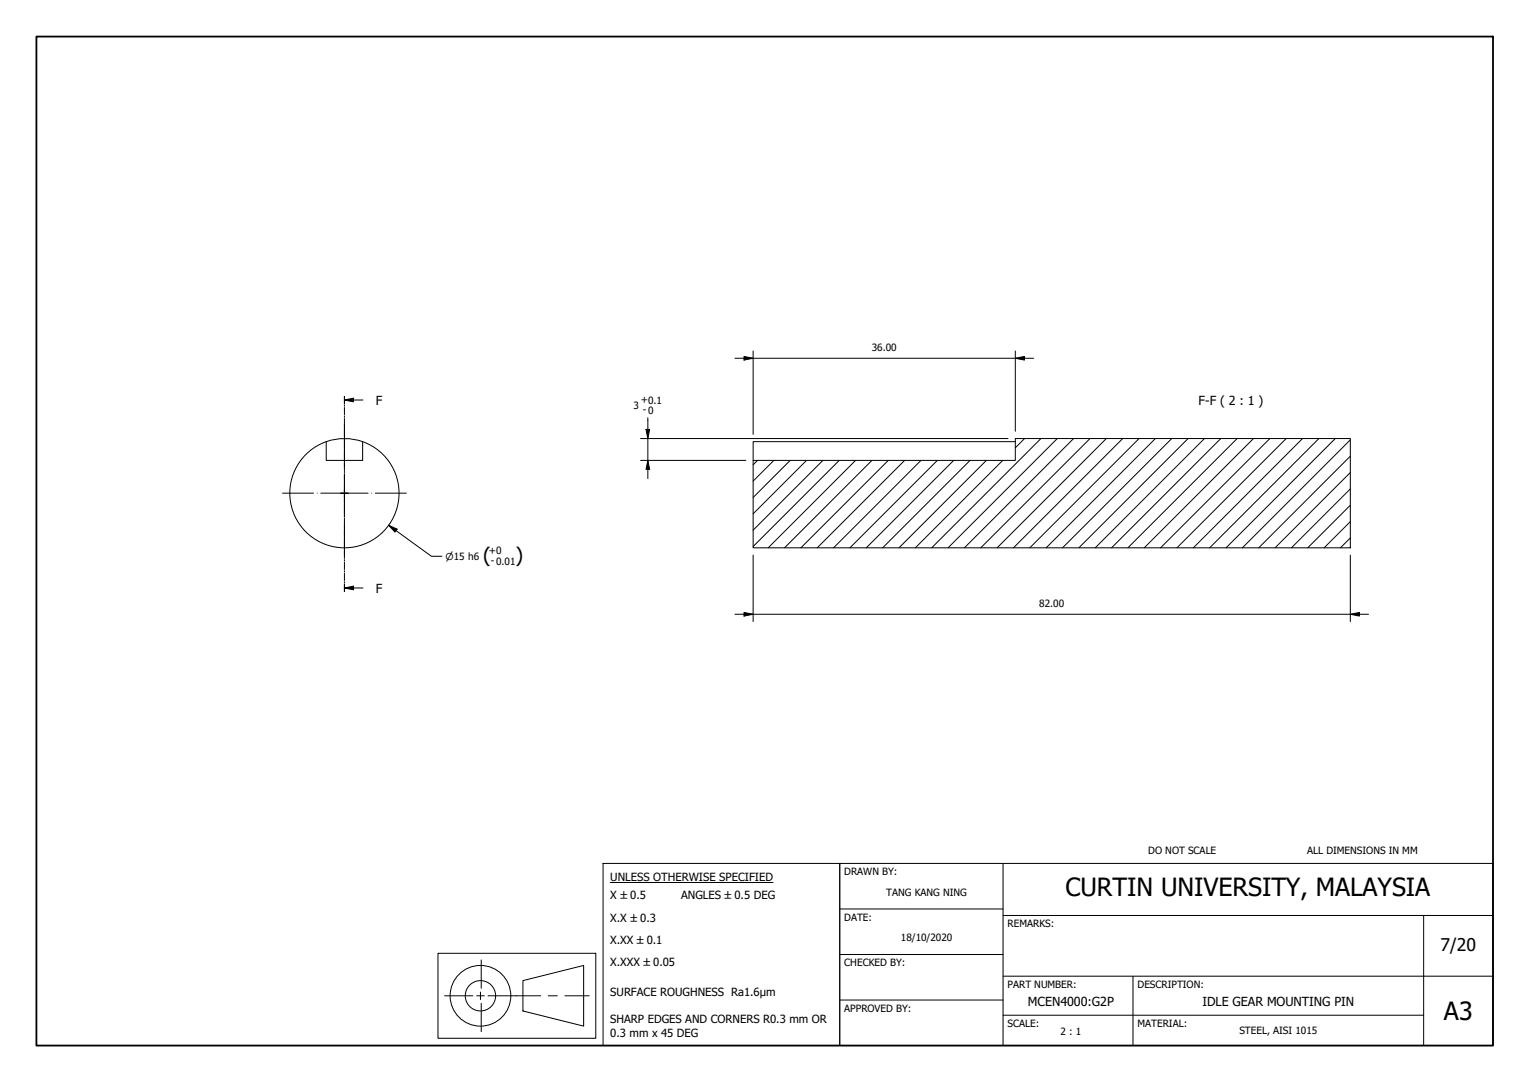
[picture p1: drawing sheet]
<svg xmlns="http://www.w3.org/2000/svg" width="420mm" height="297mm" viewBox="0 0 420 297" stroke-linecap="round" stroke-linejoin="round" font-family="sans-serif">
<!-- layer: Hatch (ISO) -->
<g fill="none" stroke="#000" stroke-width=".27">
<path d="M208 126.4l-1.2 1.2M212.5 126.4l-5.7 5.7M217 126.4l-10.2 10.2M221.5 126.4l-14.7 14.7M226 126.4l-19.2 19.1M230.5 126.4l-23.7 23.6M235 126.4l-24 24M239.4 126.4l-24 24M243.9 126.4l-24 24M248.4 126.4l-24 24M252.9 126.4l-24 24M257.4 126.4l-24 24"/>
<path d="M261.9 126.4l-24 24M266.4 126.4l-24 24M270.9 126.4l-24 24M275.4 126.4l-24 24M281.4 120.4l-2.6 2.5M285.9 120.4l-30 30M290.3 120.4l-30 30M294.8 120.4l-30 30M299.3 120.4l-30 30M303.8 120.4l-30 30M308.3 120.4l-30 30M312.8 120.4l-30 30"/>
<path d="M317.3 120.4l-30 30M321.8 120.4l-30 30M326.3 120.4l-30 30M330.8 120.4l-30 30M335.2 120.4l-30 30M339.7 120.4l-30 30M344.2 120.4l-30 30M348.7 120.4l-30 30M353.2 120.4l-30 30M357.7 120.4l-30 30M362.2 120.4l-30 30M366.7 120.4l-30 30"/>
<path d="M370.8 138.7l-11.7 11.7M370.8 134.2l-16.2 16.2M370.8 129.7l-20.7 20.7M370.8 125.2l-25.1 25.2M370.8 120.7l-29.6 29.7M370.8 147.7l-2.7 2.7M370.8 143.2l-7.2 7.2"/>
</g>
<!-- layer: Visible (ISO) -->
<path d="M89.6 121.2a15 15 0 0 0-7.1 23.1 15 15 0 0 0 24.1 0 15 15 0 0 0-7-23M89.6 121.2a15 15 0 0 1 10 .1M89.6 121.2v5.2h10v-5.2M206.8 126.4h72v-6h92v30h-164zM278.8 121.2h-72v5.2" fill="none" stroke="#000" stroke-width=".27"/>
<!-- layer: Section Line (ISO) -->
<g fill="none" stroke="#000" stroke-width=".27">
<path d="M94.6 109.8l2.5-.5v1zM94.6 108.8v2M94.6 111.1v.4M94.6 111.9v1.9M94.6 114.2v.4M94.6 114.9v2M94.6 117.2v.4M94.6 117.9v2M94.6 109.8h5.1M94.6 120.2v.4M94.6 121v2M94.6 123.3v.4"/>
<path d="M94.6 124v2M94.6 126.3v.4M94.6 127v2M94.6 129.4v.3M94.6 130.1v2M94.6 132.4v.4M94.6 133.1v2M94.6 135.4v.4M94.6 136.1v2M94.6 138.5v.3M94.6 139.2v2M94.6 141.5v.4"/>
<path d="M94.6 142.2v2M94.6 144.5v.4M94.6 145.2v2M94.6 147.6v.4M94.6 148.3v2M94.6 150.6v.4M94.6 151.3v2M94.6 153.6v.4M94.6 154.3v2M94.6 156.7v.4M94.6 157.4v2M94.6 159.7v.4"/>
<path d="M94.6 161.4l2.5-.5v1zM94.6 160.4v2M94.6 161.4h5.1"/>
</g>
<g fill="#000">
<path d="M94.6 109.8l2.5-.5v1z" fill-rule="evenodd"/>
<path d="M94.6 161.4l2.5-.5v1z" fill-rule="evenodd"/>
</g>
<!-- layer: Border (ISO) -->
<path d="M10 10h400v277h-400z" fill="none" stroke="#000" stroke-width=".5"/>
<!-- layer: Title (ISO) -->
<g fill="none" stroke="#000" stroke-width=".27">
<path d="M165.6 237h65v50h-65zM230.6 237h179.4v50h-179.4zM275.5 237v50M167.6 242.3h44.7M230.6 249.5h44.9M275.5 251.3h134.5M391 251.3v35.7M120.3 261.7h43.3v23.3h-43.3zM122.1 273.4h7.8M130.9 273.4h2.1M131.9 272.3v2.1M132.2 263.5v7.8"/>
<path d="M132.2 275.4v7.8M134 273.4h14.5M143.6 269.2l16.7-4.2v16.7l-16.7-4.2zM150.5 273.4h2.6M155.1 273.4h6.7M230.6 274.5h44.9M230.6 262h44.9M275.5 278.7h115.5M275.5 268h134.5M311.1 268v19"/>
<circle cx="131.9" cy="273.4" r="8.3"/>
<circle cx="131.9" cy="273.4" r="4.2"/>
</g>
<!-- layer: Center Mark (ISO) -->
<path d="M94.6 116.5v11.6M77.6 135.4h8.5M87.1 135.4h.1M88.1 135.4h6.5h-1M94.6 130.1v5.3v-1M94.6 136.4v-1v6.5M94.6 129.1h.1M95.6 135.4h-1h6.5M102.1 135.4h.1M103.1 135.4h8.5M94.6 142.9h.1M94.6 143.9v8.5" fill="none" stroke="#000" stroke-width=".27"/>
<!-- layer: Dimension (ISO) -->
<g fill="none" stroke="#000" stroke-width=".27">
<path d="M201.8 98.4h82M204.3 97.9l2.5 .5-2.5 .5zM206.8 96.4v22.8M278.8 98.4l2.5-.5v1zM278.8 96.4v22M177.4 117.9h1l-.5 2.5zM177.9 114.7v16.7M175.9 126.4h28.9M175.9 120.4h100.9M177.9 126.4l.5 2.5h-1zM106.7 144.2l2.3 1.1-.5 .8zM106.7 144.2l11.8 8.5h2.9"/>
<path d="M206.8 152.4v18.2M370.8 152.4v18.2M201.8 168.6h174M204.3 168.1l2.5 .5-2.5 .5zM370.8 168.6l2.5-.5v1z"/>
</g>
<g fill="#000">
<path d="M204.3 97.9l2.5 .5-2.5 .5z" fill-rule="evenodd"/>
<path d="M278.8 98.4l2.5-.5v1z" fill-rule="evenodd"/>
<path d="M177.4 117.9h1l-.5 2.5z" fill-rule="evenodd"/>
<path d="M177.9 126.4l.5 2.5h-1z" fill-rule="evenodd"/>
<path d="M106.7 144.2l2.3 1.1-.5 .8z" fill-rule="evenodd"/>
<path d="M204.3 168.1l2.5 .5-2.5 .5z" fill-rule="evenodd"/>
<path d="M370.8 168.6l2.5-.5v1z" fill-rule="evenodd"/>
</g>
<g font-size="6.9">
<text x="292.6" y="246.1">CURTIN UNIVERSITY, MALAYSIA</text>
<text x="396.5" y="280">A3</text>
</g>
<g font-size="5.5">
<text x="132.6" y="154.2">(</text>
<text x="141.6" y="154.2">)</text>
</g>
<text font-size="4.8" x="395.6" y="261.1">7/20</text>
<g font-size="3.4">
<text x="103.2" y="111.1">F</text>
<text x="329.2" y="111.2">F-F ( 2 : 1 )</text>
<text x="103.2" y="162.7">F</text>
<text x="282.3" y="276.2">MCEN4000:G2P</text>
<text x="330.2" y="276.2">IDLE GEAR MOUNTING PIN</text>
</g>
<g font-size="3.1">
<text x="167.6" y="241.8">UNLESS OTHERWISE SPECIFIED</text>
<text x="167.6" y="246.9">X ±0.5</text>
<text x="187.1" y="246.9">ANGLES ±0.5 DEG</text>
<text x="167.6" y="253">X.X ±0.3</text>
<text x="167.6" y="259.1">X.XX ±0.1</text>
<text x="167.6" y="265.1">X.XXX ±0.05</text>
<text x="167.6" y="273.5">SURFACE ROUGHNESS Ra1.6µm</text>
<text x="167.6" y="280.9">SHARP EDGES AND CORNERS R0.3 mm OR</text>
<text x="167.6" y="284.6">0.3 mm x 45 DEG</text>
</g>
<g font-size="2.7">
<text x="239.4" y="96.3">36.00</text>
<text x="174" y="112.3">3</text>
<text x="176" y="110.7">+0.1</text>
<text x="176.5" y="113.5">- 0</text>
<text x="134.2" y="152.1">+0</text>
<text x="134.7" y="154.9">- 0.01</text>
<text x="285.4" y="166.6">82.00</text>
<text x="315.3" y="234.4">DO NOT SCALE</text>
<text x="359" y="234.4">ALL DIMENSIONS IN MM</text>
<text x="231.9" y="240.3">DRAWN BY:</text>
<text x="243.4" y="245.9">TANG KANG NING</text>
<text x="231.9" y="252.8">DATE:</text>
<text x="276.7" y="254.6">REMARKS:</text>
<text x="247.4" y="258.2">18/10/2020</text>
<text x="231.9" y="265.3">CHECKED BY:</text>
<text x="276.7" y="271.2">PART NUMBER:</text>
<text x="312.4" y="271.3">DESCRIPTION:</text>
<text x="231.9" y="277.8">APPROVED BY:</text>
<text x="276.7" y="282">SCALE:</text>
<text x="312.4" y="282">MATERIAL:</text>
<text x="291.3" y="284">2 : 1</text>
<text x="340.4" y="284">STEEL, AISI 1015</text>
</g>
<text font-size="2.6" x="122.4" y="153.7">⌀15 h6</text>
</svg>
